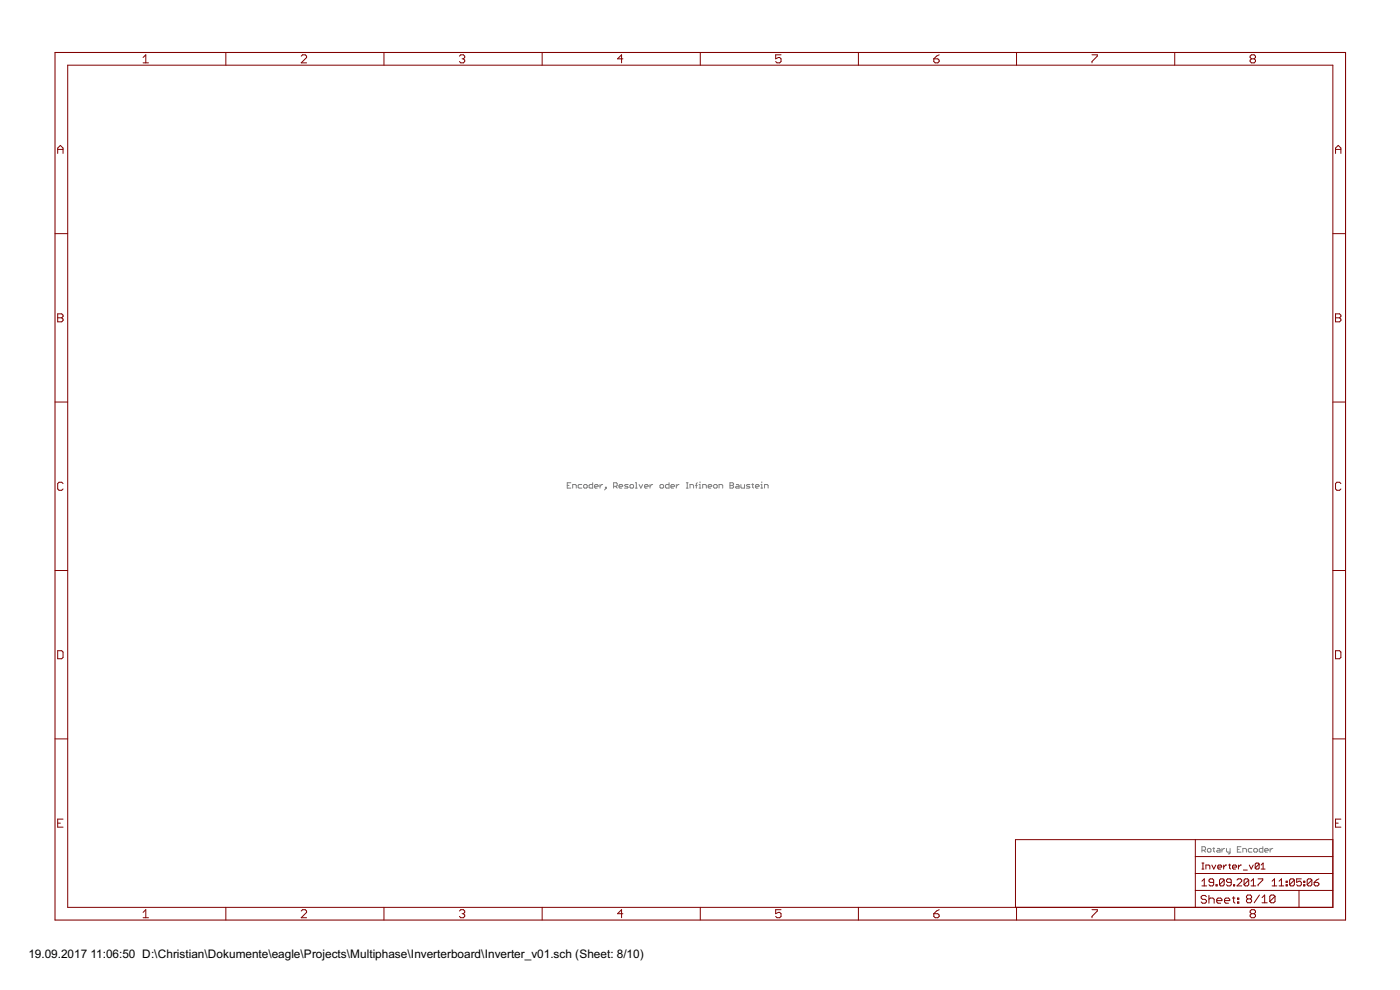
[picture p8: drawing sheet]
<svg xmlns="http://www.w3.org/2000/svg" width="420mm" height="297mm" viewBox="0 0 420 297" stroke-linecap="round" stroke-linejoin="round" font-family="sans-serif">
<g fill="none" stroke="#808080" stroke-width=".3">
<path d="M170.2 145.6h.6M171.3 144.8h-1.1v1.7h1.1M171.9 146.5v-1.1h.8l.3 .2v.9M174.6 145.4h-.8l-.3 .2v.6l.3 .3h.8M175.2 145.6l.2-.2h.6l.2 .2v.6l-.2 .3h-.6l-.2-.3zM177.9 144.8v1.7h-.8l-.3-.3v-.6l.3-.2h.8M178.4 145.9h1.1l-.3-.5h-.5l-.3 .2v.6l.3 .3h.5M180.1 145.4v1.1M180.9 145.4h-.3l-.5 .5M181.7 146.2h.3v.3h-.3zM182 146.5l-.6 .5M184.1 145.9h.9l.2-.3v-.5l-.2-.3h-.9v1.7"/>
<path d="M184.7 145.9l.5 .6M185.8 145.9h1.1l-.3-.5h-.5l-.3 .2v.6l.3 .3h.5M188.5 145.4h-.8l-.3 .2 1.1 .6-.3 .3h-.8M189.1 145.6l.2-.2h.6l.2 .2v.6l-.2 .3h-.6l-.2-.3zM190.7 144.8h.3v1.7M190.7 146.5h.5M191.8 145.4l.5 1.1 .6-1.1M193.4 145.9h1.1l-.3-.5h-.5l-.3 .2v.6l.3 .3h.5M195.1 145.4v1.1M195.9 145.4h-.3l-.5 .5M198.1 145.6l.2-.2h.6l.3 .2v.6l-.3 .3h-.6l-.2-.3zM200.8 144.8v1.7h-.8l-.3-.3v-.6l.3-.2h.8"/>
<path d="M201.3 145.9h1.1l-.2-.5h-.6l-.3 .2v.6l.3 .3h.6M203 145.4v1.1M203.8 145.4h-.3l-.5 .5M206 144.8h.5M206 146.5h.5M206.2 144.8v1.7M207.1 146.5v-1.1h.8l.3 .2v.9M208.7 145.6h.6M209.3 144.8l-.3 .3v1.4M209.8 146.5h.5M209.8 145.4h.3v1.1M210.1 144.6v.2"/>
<path d="M210.9 146.5v-1.1h.8l.3 .2v.9M212.5 145.9h1.1l-.3-.5h-.5l-.3 .2v.6l.3 .3h.5M214.2 145.6l.2-.2h.6l.2 .2v.6l-.2 .3h-.6l-.2-.3zM215.8 146.5v-1.1h.8l.3 .2v.9M219.1 144.8h.8l.3 .3-.3 .5 .3 .6-.3 .3h-.8zM219.1 145.6h.8M221 145.4h.5l.3 .2v.9h-.8l-.3-.3 .3-.3h.8M222.4 145.4v.8l.2 .3h.8v-1.1M225.1 145.4h-.8l-.3 .2 1.1 .6-.3 .3h-.8M225.6 145.4h.6M225.9 145.1v1.1l.3 .3M226.7 145.9h1.1l-.3-.5h-.5l-.3 .2v.6l.3 .3h.5"/>
<path d="M228.3 146.5h.6M228.3 145.4h.3v1.1M228.6 144.6v.2M229.4 146.5v-1.1h.9l.2 .2v.9M360.7 255.1h.8l.3-.3v-.5l-.3-.3h-.8v1.7M361.3 255.1l.5 .6M362.4 254.8l.2-.2h.6l.2 .2v.6l-.2 .3h-.6l-.2-.3zM364 254.6h.5M364.3 254.3v1.1l.2 .3M365.4 254.6h.5l.3 .2v.9h-.8l-.3-.3 .3-.3h.8M366.7 254.6v1.1M367.5 254.6h-.2l-.6 .5"/>
<path d="M368.1 254.6v.8l.2 .3h.9M369.2 254.6v1.3l-.6 .3M371.3 254.8h.6M372.4 254h-1.1v1.7h1.1M373 255.7v-1.1h.8l.3 .2v.9M375.7 254.6h-.8l-.3 .2v.6l.3 .3h.8M376.3 254.8l.2-.2h.6l.3 .2v.6l-.3 .3h-.6l-.2-.3zM379 254v1.7h-.8l-.3-.3v-.6l.3-.2h.8M379.5 255.1h1.1l-.3-.5h-.5l-.3 .2v.6l.3 .3h.5M381.2 254.6v1.1M382 254.6h-.3l-.5 .5"/>
</g>
<g fill="none" stroke="#800000" stroke-width=".3">
<path d="M20.3 19.6h379.7v252.6h-379.7zM42.9 17.3l.9-.9v2.5M42.9 18.9h1.7M67.8 15.7v3.9M90.4 16.8l.4-.4h.8l.4 .4v.5l-1.6 1.6h1.6M115.2 15.7v3.9M137.9 16.8l.4-.4h.8l.4 .4v.5l-.4 .4M138.7 17.7h.4M139.1 17.7l.4 .4v.4l-.4 .4h-.8l-.4-.4M162.7 15.7v3.9M186.9 17.7h-1.6l1.2-1.3v2.5M210.2 15.7v3.9"/>
<path d="M234.4 16.4h-1.6v1.3l.8-.4h.4l.4 .4v.8l-.4 .4h-.8l-.4-.4M257.6 15.7v3.9M280.2 17.7h1.3l.4 .4v.4l-.4 .4h-.9l-.4-.4zM281.9 16.4l-.8 .4-.9 .9M305.1 15.7v3.9M327.7 16.4h1.6v.4l-1.6 1.7v.4M352.6 15.7v3.9M375.6 17.7l-.4-.4v-.5l.4-.4h.8l.4 .4v.5l-.4 .4M375.6 17.7l-.4 .4v.4l.4 .4h.8l.4-.4v-.4l-.4-.4M375.6 17.7h.8M17.3 46v-1.6l.8-.8 .8 .8v1.6M17.3 44.8h1.6"/>
<path d="M400.8 44.8h1.6M400.8 46v-1.6l.8-.8 .8 .8v1.6M16.5 70.1h3.8M400 70.1h3.8M17.3 94.2h1.2l.4 .4v.4l-.4 .4 .4 .4v.4l-.4 .4h-1.2zM17.3 95.4h1.2M400.8 94.2h1.2l.4 .4v.4l-.4 .4 .4 .4v.4l-.4 .4h-1.2zM400.8 95.4h1.2M16.5 120.6h3.8M400 120.6h3.8M18.9 145.1l-.4-.4h-.8l-.4 .4v1.6l.4 .4h.8l.4-.4M402.4 145.1l-.4-.4h-.8l-.4 .4v1.6l.4 .4h.8l.4-.4"/>
<path d="M16.5 171.2h3.8M400 171.2h3.8M17.3 195.2h1.2l.4 .4v1.7l-.4 .4h-1.2zM400.8 195.2h1.2l.4 .4v1.7l-.4 .4h-1.2zM16.5 221.7h3.8M400 221.7h3.8M17.3 247h.8M18.9 245.8h-1.6v2.4h1.6M358.7 251.9v20.3M358.7 257h41.3M360.7 259h.6M361 259v1.8"/>
<path d="M363.7 259.5l.6 1.3 .6-1.3M367.2 259.5v1.3M368.1 259.5h-.3l-.6 .7M368.7 259.5h.6M369 259.2v1.3l.3 .3M371.7 259.5v1.3M372.6 259.5h-.3l-.6 .7M374.9 259.5l.6 1.3 .6-1.3M377.9 259.2v1.3l-.3 .3h-.6l-.3-.3M377.9 259.2l-.3-.2h-.6l-.3 .2v1.3M377.9 259.2l-1.2 1.3M378.5 259.5l.6-.5v1.8"/>
<path d="M400 251.9h-95.2v20.3M400.8 247h.8M402.4 245.8h-1.6v2.4h1.6M42.9 273.7l.9-.8v2.5M42.9 275.4h1.7M67.8 272.2v3.9M90.4 273.3l.4-.4h.8l.4 .4v.4l-1.6 1.7h1.6M115.2 272.2v3.9M137.9 273.3l.4-.4h.8l.4 .4v.4l-.4 .5M138.7 274.2h.4M139.1 274.2l.4 .4v.4l-.4 .4h-.8l-.4-.4M162.7 272.2v3.9"/>
<path d="M186.9 274.2h-1.6l1.2-1.3v2.5M210.2 272.2v3.9M234.4 272.9h-1.6v1.3l.8-.5h.4l.4 .5v.8l-.4 .4h-.8l-.4-.4M257.6 272.2v3.9M280.2 274.2h1.3l.4 .4v.4l-.4 .4h-.9l-.4-.4zM281.9 272.9l-.8 .4-.9 .9M305.1 272.2v3.9M327.7 272.9h1.6v.4l-1.6 1.7v.4M352.6 272.2v3.9M358.7 267.2h41.3M358.7 262.1h41.3M360.7 260.8h.6"/>
<path d="M360.7 264.4l.7-.7v2.1M360.7 265.8h1.4M361.9 260.8v-1.3h.9l.3 .3v1M362.1 269l-.4-.3h-.8l-.4 .3v.5l.4 .3h.8l.4 .4v.4l-.4 .4h-.8l-.4-.4M362.8 268.7v2.3M362.8 269.8l.4-.3h.8l.4 .3v1.2M364.2 264.8h-1l-.4-.4 .4-.7h.7l.3 .4v1.4l-.3 .3h-.7l-.4-.3M364.9 265.5h.4v.3h-.4zM365.2 270.2h1.5v-.4l-.4-.3h-.8l-.3 .3v.8l.3 .4h.8M365.5 260.2h1.1l-.2-.7h-.6l-.3 .3v.7l.3 .3h.6M367.4 264.1v1.4l-.3 .3h-.8l-.3-.3M367.4 264.1l-.3-.4h-.8l-.3 .4v1.4"/>
<path d="M367.4 264.1l-1.4 1.4M367.5 270.2h1.6v-.4l-.4-.3h-.8l-.4 .3v.8l.4 .4h.8M369.5 264.8h-1.1l-.3-.4v-.3l.3-.4h.7l.4 .4v1.4l-.4 .3h-.7l-.3-.3M369.8 269.5h.8M369.9 260.2h1.2l-.3-.7h-.6l-.3 .3v.7l.3 .3h.6M370.2 265.5h.3v.3h-.3zM370.2 269v1.6l.4 .4M371.2 264.1l.4-.4h.7l.4 .4v.3l-1.5 1.4h1.5M371.4 269.5h.4v.3h-.4zM371.4 270.6h.4v.4h-.4zM373.1 261h1.2M374.5 269.7l-.4-.4v-.4l.4-.4h.7l.4 .4v.4l-.4 .4"/>
<path d="M374.5 269.7l-.4 .4v.4l.4 .4h.7l.4-.4v-.4l-.4-.4M374.5 269.7h.7M374.8 264.1v1.4l-.4 .3h-.7l-.3-.3M374.8 264.1l-.4-.4h-.7l-.3 .4v1.4M374.8 264.1l-1.4 1.4M375.5 265.8h1.4M375.5 264.4l.7-.7v2.1M375.6 274.2l-.4 .4v.4l.4 .4h.8l.4-.4v-.4l-.4-.4M375.6 274.2l-.4-.5v-.4l.4-.4h.8l.4 .4v.4l-.4 .5M375.6 274.2h.8M377.6 263.7h1.4v.4l-1.4 1.4v.3M378 268.5l-1.6 2.4"/>
<path d="M378.5 260.8h1.2M378.8 270.9h1.5M378.8 269.3l.7-.8v2.4M381.8 265.8h1.4M381.8 264.4l.7-.7v2.1M382.7 268.9l-.5-.4h-.7l-.4 .4v1.6M382.7 268.9v1.6l-.5 .4h-.7l-.4-.4M382.7 268.9l-1.6 1.6M383.9 265.8h1.4M383.9 264.4l.7-.7v2.1M386 265.5h.3v.3h-.3zM386 264.4h.3v.4h-.3z"/>
<path d="M388.5 264.1v1.4l-.4 .3h-.7l-.4-.3M388.5 264.1l-.4-.4h-.7l-.4 .4v1.4M388.5 264.1l-1.5 1.4M389.8 267.2v5M390.5 263.7h-1.4v1.1l.7-.4h.4l.3 .4v.7l-.3 .3h-.7l-.4-.3M391.2 265.5h.4v.3h-.4zM391.2 264.4h.4v.4h-.4zM393.7 264.1v1.4l-.3 .3h-.8l-.3-.3M393.7 264.1l-.3-.4h-.8l-.3 .4v1.4M393.7 264.1l-1.4 1.4M394.4 264.8h1.1l.3 .3v.4l-.3 .3h-.7l-.4-.3zM395.8 263.7l-1.4 1.1"/>
</g>
<path d="M16.5 15.7h387.3v260.4h-387.3z" fill="none" stroke="#800000" stroke-width=".32"/>
<g font-size="4">
<text x="8.5" y="287.5">19.09.2017</text>
<text x="27.2" y="287.5">11:06:50 D:\Christian\Dokumente\eagle\Projects\Multiphase\Inverterboard\Inverter_v01.sch (Sheet: 8/10)</text>
</g>
</svg>
